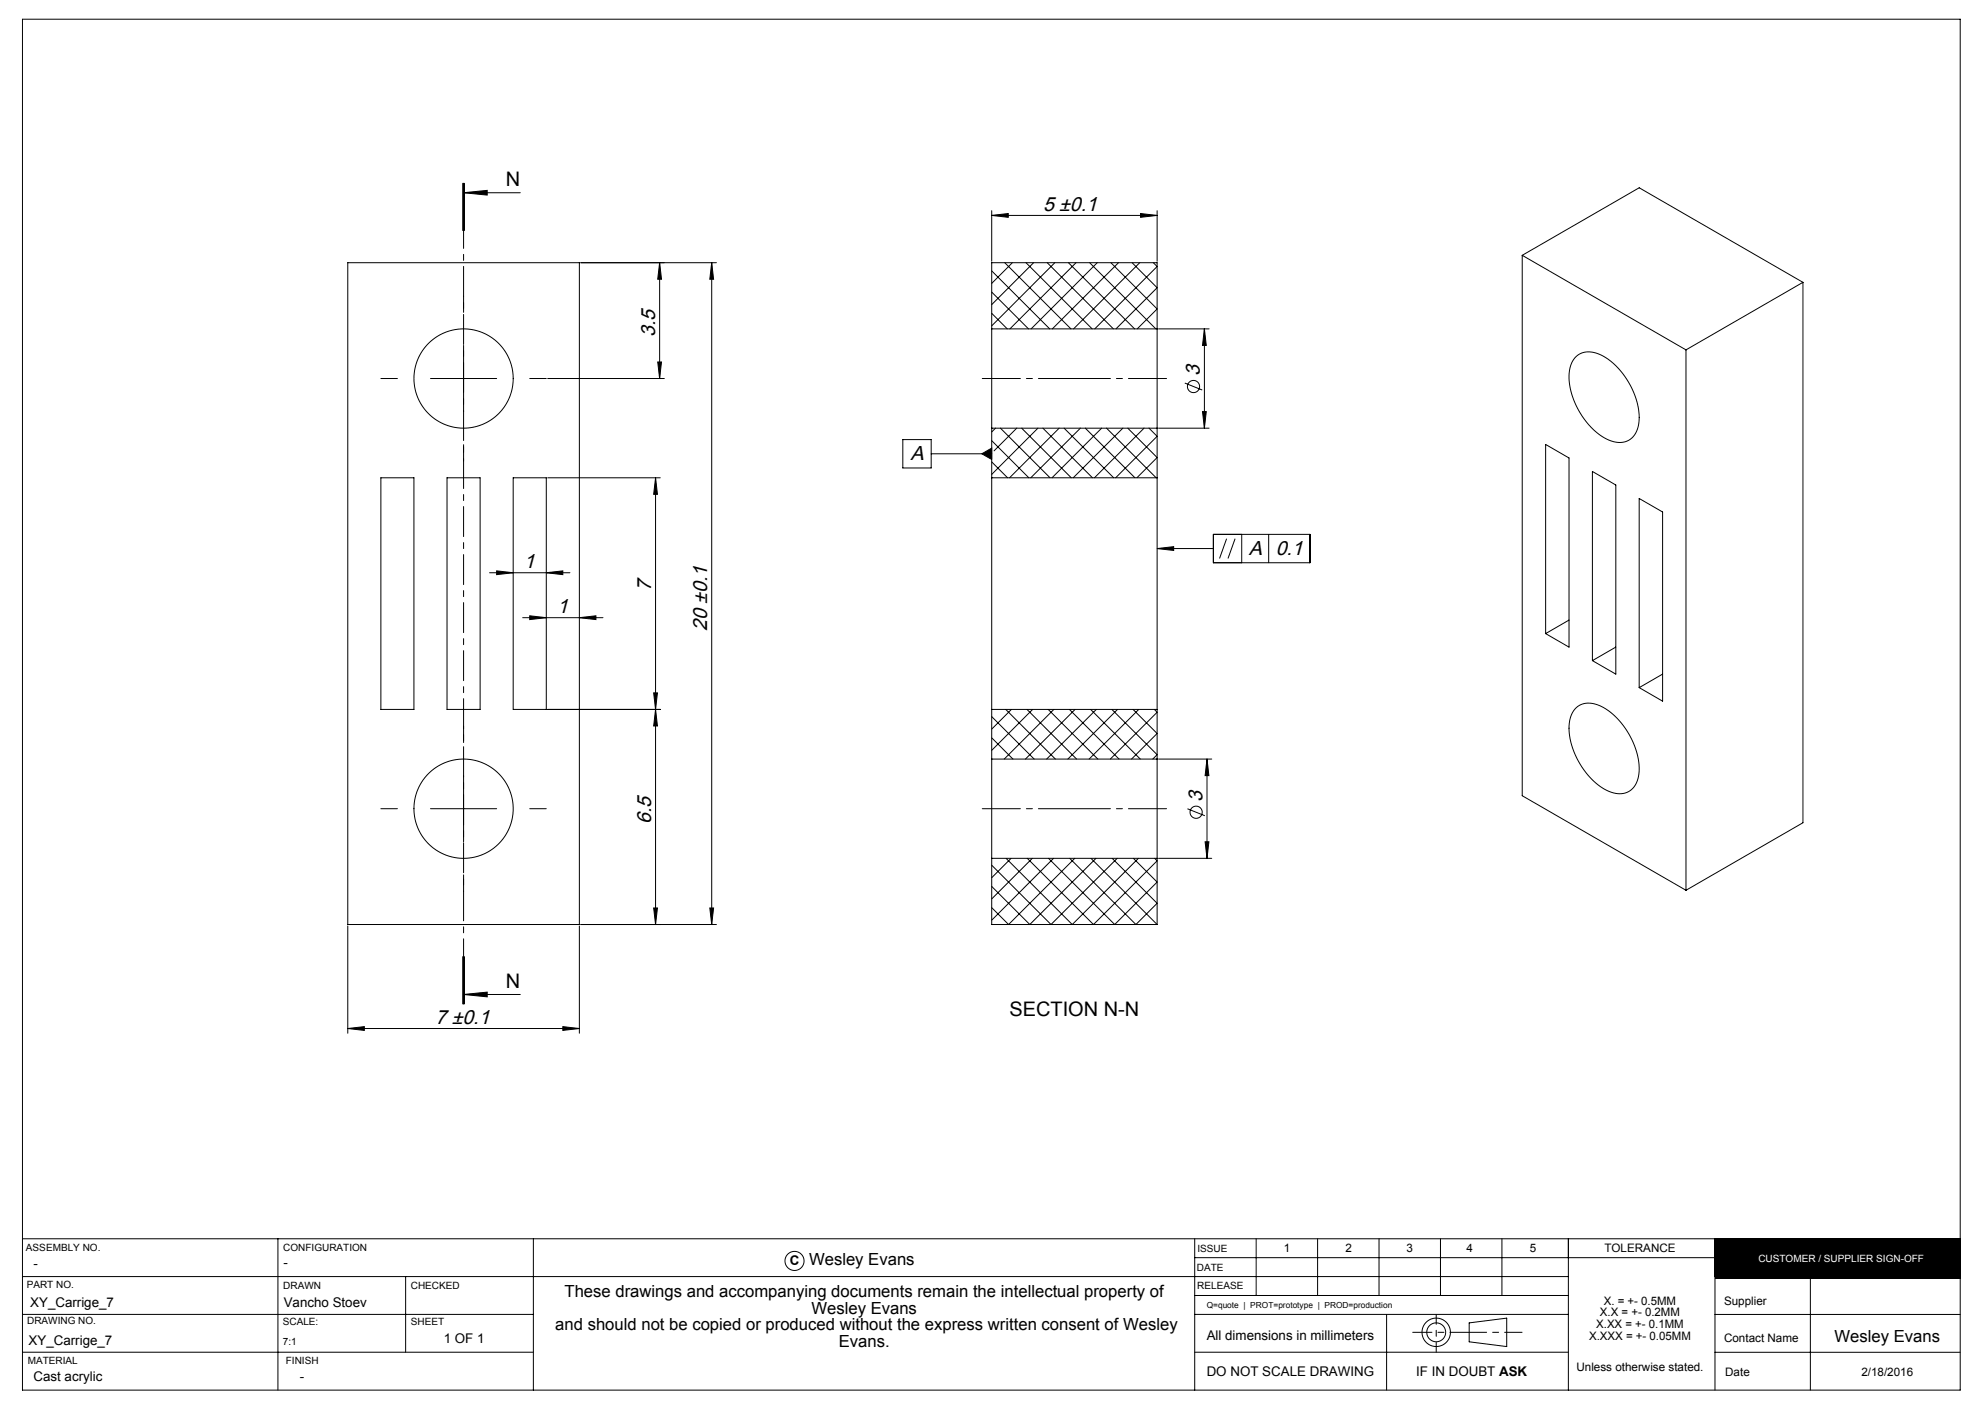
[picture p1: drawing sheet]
<svg xmlns="http://www.w3.org/2000/svg" width="420mm" height="297mm" viewBox="0 0 420 297" stroke-linecap="round" stroke-linejoin="round" font-family="sans-serif">
<g fill="none" stroke="#000" stroke-width=".21">
<path d="M4.8 4.1h410v290h-410zM97.9 38.8v10M98.1 38.8v10M98.3 38.8v10M73.6 55.6h49v140h-49zM98.1 40.8h12M98.1 40.8l5-.5v1zM122.9 55.6h28.7M139.6 55.6l.4 3.5h-.8zM139.6 55.6v24.5M150.6 55.6l.4 3.5h-.8zM150.6 55.6v140"/>
<path d="M209.8 45.6l3.5-.4v.8zM209.8 44.6v10.7M209.8 45.6h35M209.8 57.3l12.3 12.3M212.6 55.6l14 14M214.2 55.6l-4.4 4.3M217.1 55.6l14 14M218.7 55.6l-8.9 8.8M221.6 55.6l14 14M223.2 55.6l-13.4 13.3M226.1 55.6l14 14M227.7 55.6l-14 14"/>
<path d="M230.6 55.6l14 14M232.2 55.6l-14 14M235 55.6l9.8 9.8-4.2 4.2M236.7 55.6l-14 14M239.5 55.6l5.3 5.3-8.7 8.7M241.1 55.6l-14 14M241.3 45.2l3.5 .4-3.5 .4zM244 55.6l.8 .8-13.2 13.2M244.8 44.6v10.7M322.1 54l34.6 20M322.1 54v114.3l34.6 20M322.1 54l24.7-14.3 34.7 20"/>
<path d="M381.5 59.7v114.3l-24.8 14.3M381.5 59.7l-24.8 14.3M98.1 73.1v14M139.2 76.6h.8l-.4 3.5zM209.8 69.6v21M209.8 69.6v-14h35v14M209.8 69.6h35M209.8 66.3l3.3 3.3M209.8 61.8l7.8 7.8M244.8 69.6v21M245.1 69.6h10.7M254.8 69.6v21"/>
<path d="M254.8 69.6l.4 3.5h-.8zM333.4 75.6a4.6 4.6 0 0 1 5.8-.3l2.5 1.9 2 2.4 1.8 3.1 1.1 3.2a6.9 6.9 0 0 1-1.6 7 5.1 5.1 0 0 1-5.8-.5l-2.3-1.8-2.1-2.5-1.6-2.9-.9-3a7.4 7.4 0 0 1 1.1-6.6zM356.7 74v114.3M91.1 80.1h14M115.9 80.1h24.7M191 93h6v6h-6zM197 96h12.8M207.7 96l2.1-1.2v2.4zM209.8 90.6v70M209.8 90.6h35M209.8 97.7l3.4 3.4M209.8 93.2l7.9 7.9"/>
<path d="M210.6 90.6l-.8 .8M211.7 90.6l10.5 10.5M215.1 90.6l-4.8 4.8M216.2 90.6l10.5 10.5M219.6 90.6l-9.8 9.8M220.7 90.6l10.5 10.5M224.1 90.6l-10.5 10.5M225.1 90.6l10.5 10.5M228.6 90.6l-10.5 10.5M229.6 90.6l10.5 10.5M233.1 90.6l-10.5 10.5M234.1 90.6l10.5 10.5"/>
<path d="M237.6 90.6l-10.5 10.5M238.6 90.6l6.2 6.2-4.2 4.3M242.1 90.6l-10.5 10.5M243.1 90.6l1.7 1.7-8.7 8.8M244.8 90.6v70M245.1 90.6h10.7M250.7 81l3.7 1.5M254.4 87.1h.8l-.4 3.5zM327 94l5 2.9v40l-5-2.9zM336.9 99.7l5 2.9v40l-5-2.9zM80.6 101.1h7v49h-7zM94.6 101.1h7v49h-7z"/>
<path d="M108.6 101.1h7v49h-7zM115.9 101.1h23.8M138.7 101.1l.4 3.5h-.8zM138.7 101.1v94.5M209.8 101.1h35M244.8 116l3.5-.4v.8zM244.8 116h11.9M256.7 113h20.5v6h-20.5zM259.5 114l-1.5 4.1M261.3 114l-1.5 4.1M262.7 113v6M268.4 113v6"/>
<path d="M346.8 105.5l5 2.8v40l-5-2.8zM103.6 121.2h17M105.1 120.8l3.5 .4-3.5 .4zM110.6 130.7h17M112.1 130.3l3.5 .4-3.5 .4zM115.6 121.2l3.5-.4v.8zM122.6 130.7l3.5-.4v.8zM332 131.2l-5 2.8M341.9 136.9l-5 2.8M115.9 150.1h23.8M138.3 146.6h.8l-.4 3.5zM138.7 150.1l.4 3.5h-.8z"/>
<path d="M209.8 150.1h35M209.8 156.1l4.5 4.5M209.8 151.6l9 9M212.8 150.1l10.5 10.5M214 150.1l-4.2 4.1M217.3 150.1l10.5 10.5M218.5 150.1l-8.7 8.6M221.8 150.1l10.5 10.5M223 150.1l-10.5 10.5M226.3 150.1l10.5 10.5M227.5 150.1l-10.5 10.5M230.8 150.1l10.5 10.5"/>
<path d="M232 150.1l-10.5 10.5M235.3 150.1l9.5 9.6-.9 .9M236.5 150.1l-10.5 10.5M239.7 150.1l5.1 5.1-5.4 5.4M240.9 150.1l-10.5 10.5M244.2 150.1l.6 .6-9.9 9.9M333.4 149.8a4.7 4.7 0 0 1 5.9-.1l2.5 1.8 2 2.5 1.8 3.1 1 3a7 7 0 0 1-1.5 7 5 5 0 0 1-5.8-.3l-2.5-2-2-2.5-1.6-2.9-1-3a7.3 7.3 0 0 1 1.2-6.6zM351.8 142.6l-5 2.9M91.1 171.1h14M98.1 164.1v14M209.8 160.6v21M209.8 160.6h35"/>
<path d="M244.8 160.6v21M245.1 160.6h11.3M251.2 171.1l3.7 1.5M255 178.1h.8l-.4 3.5zM255.4 160.6v21M255.4 160.6l.4 3.5h-.8zM73.6 195.9v22.7M122.6 195.9v22.7M122.9 195.6h28.7M138.3 192.1h.8l-.4 3.5zM150.2 192.1h.8l-.4 3.5zM209.8 181.6v14h35"/>
<path d="M209.8 181.6h35M212.9 181.6l14 14 14-14M213.9 181.6l-4.1 4.1M217.4 181.6l14 14 13.4-13.5-.5-.5M218.4 181.6l-8.6 8.6M221.9 181.6l14 14 8.9-9-5-5M222.9 181.6l-13.1 13.1M226.3 181.6l14 14 4.5-4.5-9.5-9.5M227.4 181.6l-14 14-3.6-3.6M230.8 181.6l14 14M231.9 181.6l-14 14-8.1-8.1M236.4 181.6l-14 14-12.6-12.6"/>
<path d="M244.8 181.6v14M245.1 181.6h11.3M73.6 217.6l3.5-.4v.8zM73.6 217.6h49M97.9 202.4v10M98.1 210.4h12M98.1 210.4l5-.5v1zM98.1 202.4v10M98.3 202.4v10zM119.1 217.2l3.5 .4-3.5 .4zM4.8 270h327M4.8 278h108.1"/>
<path d="M4.8 262h410M58.8 262v32.1M85.8 270v16M112.9 262v32.1M252.8 278h79M252.8 262v32.1M252.8 274h79M252.8 266h110.1M265.8 262v12M278.8 262v12M291.8 262v12M293.4 278v16.1"/>
<path d="M304.8 262v12M310.9 279.8l7.9-1v6.1l-7.9-1.1zM317.8 262v12M331.8 262v32.1M362.9 270.1h51.9M362.9 262v32.1M362.9 278.1h51.9M383.1 270.1v24M4.8 286h108.1M252.8 286h79M362.9 286.1h51.9"/>
<circle cx="98.1" cy="80.1" r="10.5"/>
<circle cx="252.5" cy="81.8" r="1.29"/>
<circle cx="98.1" cy="171.1" r="10.5"/>
<circle cx="253.1" cy="171.8" r="1.29"/>
<circle cx="168.1" cy="266.7" r="2.02"/>
<circle cx="303.9" cy="281.8" r="3"/>
<circle cx="303.9" cy="281.8" r="2"/>
</g>
<path d="M310.9 281.8h-12" fill="none" stroke="#000" stroke-width=".21" stroke-dasharray="15.2 1.3 1.3 1.3" stroke-dashoffset="11.2"/>
<path d="M310.9 281.8h11.1" fill="none" stroke="#000" stroke-width=".21" stroke-dasharray="15.2 1.3 1.3 1.3" stroke-dashoffset="11.6"/>
<path d="M303.9 278v8" fill="none" stroke="#000" stroke-width=".21" stroke-dasharray="15.2 1.3 1.3 1.3" stroke-dashoffset="13.1"/>
<path d="M362.9 262h51.9v8.4h-51.9z" fill-rule="evenodd" fill="#000"/>
<path d="M98.1 66.1v-3.5M84.1 80.1h-3.5M98.1 94.1v3.5M112.1 80.1h3.5M98.1 157.1v-3.5M84.1 171.1h-3.5M112.1 171.1h3.5M98.1 185.1v3.5" fill="none" stroke="#000" stroke-width=".21" stroke-dasharray="15.2 1.3 1.3 1.3"/>
<path d="M98.1 38.8v173.6" fill="none" stroke="#000" stroke-width=".21" stroke-dasharray="6.3 1.3 1.3 1.3" stroke-dashoffset="2.7"/>
<path d="M207.8 80.1h39M207.8 171.1h39" fill="none" stroke="#000" stroke-width=".21" stroke-dasharray="15.2 1.3 1.3 1.3" stroke-dashoffset="7.2"/>
<g fill="#000">
<path d="M98.1 40.8l5-.5v1zM98.1 210.4l5-.5v1z"/>
<path d="M150.6 55.6l.4 3.5h-.8zM150.2 192.1h.8l-.4 3.5z"/>
<path d="M241.3 45.2l3.5 .4-3.5 .4zM209.8 45.6l3.5-.4v.8z"/>
<path d="M254.8 69.6l.4 3.5h-.8zM254.4 87.1h.8l-.4 3.5zM255.4 160.6l.4 3.5h-.8zM255 178.1h.8l-.4 3.5z"/>
<path d="M139.2 76.6h.8l-.4 3.5zM139.6 55.6l.4 3.5h-.8zM138.3 192.1h.8l-.4 3.5zM138.7 150.1l.4 3.5h-.8zM138.3 146.6h.8l-.4 3.5zM138.7 101.1l.4 3.5h-.8z"/>
<path d="M244.8 116l3.5-.4v.8zM207.7 96l2.1 1.2v-2.4z"/>
<path d="M105.1 120.8l3.5 .4-3.5 .4zM115.6 121.2l3.5-.4v.8z"/>
<path d="M112.1 130.3l3.5 .4-3.5 .4zM122.6 130.7l3.5-.4v.8zM73.6 217.6l3.5-.4v.8zM119.1 217.2l3.5 .4-3.5 .4z"/>
</g>
<g font-size="4.3">
<text x="220.7" y="44.6">5 ±0.1</text>
<text x="138.6" y="71.3" transform="rotate(-90 138.6 71.3)">3.5</text>
<text x="253.9" y="79.6" transform="rotate(-90 253.9 79.6)">3</text>
<text x="192.6" y="97.4">A</text>
<text x="264.2" y="117.4">A</text>
<text x="269.9" y="117.4">0.1</text>
<text x="110.8" y="120.2">1</text>
<text x="137.8" y="125" transform="rotate(-90 137.8 125)">7</text>
<text x="117.9" y="129.7">1</text>
<text x="149.7" y="133.5" transform="rotate(-90 149.7 133.5)">20 ±0.1</text>
<text x="254.4" y="169.7" transform="rotate(-90 254.4 169.7)">3</text>
<text x="137.8" y="174.3" transform="rotate(-90 137.8 174.3)">6.5</text>
<text x="92.2" y="216.6">7 ±0.1</text>
</g>
<g font-size="4.2">
<text x="107.1" y="39.3">N</text>
<text x="107.1" y="208.9">N</text>
<text x="213.6" y="215">SECTION N-N</text>
</g>
<g font-size="3.5">
<text x="171.2" y="267.7">Wesley Evans</text>
<text x="119.4" y="274.3">These drawings and accompanying documents remain the intellectual property of</text>
<text x="117.5" y="281.4">and should not be copied or produced without the express written consent of Wesley</text>
<text x="171.7" y="277.9">Wesley Evans</text>
<text x="177.5" y="284.9">Evans.</text>
<text x="388.2" y="283.9">Wesley Evans</text>
</g>
<g font-size="2.8">
<text x="7.1" y="268.3">-</text>
<text x="60" y="268.1">-</text>
<text x="167.1" y="267.6">C</text>
<text x="6.4" y="276.5">XY_Carrige_7</text>
<text x="60" y="276.5">Vancho Stoev</text>
<text x="6.1" y="284.5">XY_Carrige_7</text>
<text x="93.9" y="284.1">1 OF 1</text>
<text x="255.3" y="283.4">All dimensions in millimeters</text>
<text x="7.1" y="292.2">Cast acrylic</text>
<text x="63.5" y="292.2">-</text>
<text x="255.3" y="291.1">DO NOT SCALE DRAWING</text>
<text x="299.6" y="291.1">IF IN DOUBT ASK</text>
</g>
<g font-size="2.5">
<text x="271.6" y="264.8">1</text>
<text x="284.7" y="264.8">2</text>
<text x="297.6" y="264.8">3</text>
<text x="310.3" y="264.8">4</text>
<text x="323.7" y="264.8">5</text>
<text x="339.5" y="264.8">TOLERANCE</text>
<text x="339.4" y="276">X. = +- 0.5MM</text>
<text x="364.8" y="276">Supplier</text>
<text x="337.7" y="280.9">X.XX = +- 0.1MM</text>
<text x="338.5" y="278.4">X.X = +- 0.2MM</text>
<text x="336.2" y="283.4">X.XXX = +- 0.05MM</text>
<text x="364.8" y="283.9">Contact Name</text>
<text x="333.6" y="290">Unless otherwise stated.</text>
<text x="365" y="291.1">Date</text>
<text x="393.8" y="291.1">2/18/2016</text>
</g>
<g font-size="2.1">
<text x="5.5" y="264.6">ASSEMBLY NO.</text>
<text x="59.9" y="264.6">CONFIGURATION</text>
<text x="253.3" y="268.8">DATE</text>
<text x="253.4" y="264.8">ISSUE</text>
<text x="5.6" y="272.5">PART NO.</text>
<text x="59.9" y="272.6">DRAWN</text>
<text x="86.9" y="272.6">CHECKED</text>
<text x="253.3" y="272.8">RELEASE</text>
<text x="5.7" y="280.1">DRAWING NO.</text>
<text x="59.9" y="280.3">SCALE:</text>
<text x="86.9" y="280.3">SHEET</text>
<text x="59.9" y="284.5">7:1</text>
<text x="5.9" y="288.5">MATERIAL</text>
<text x="60.5" y="288.5">FINISH</text>
</g>
<text font-size="2.1" fill="#fff" x="372.1" y="266.9">CUSTOMER / SUPPLIER SIGN-OFF</text>
<text font-size="1.8" x="255.3" y="276.6">Q=quote | PROT=prototype | PROD=production</text>
</svg>
